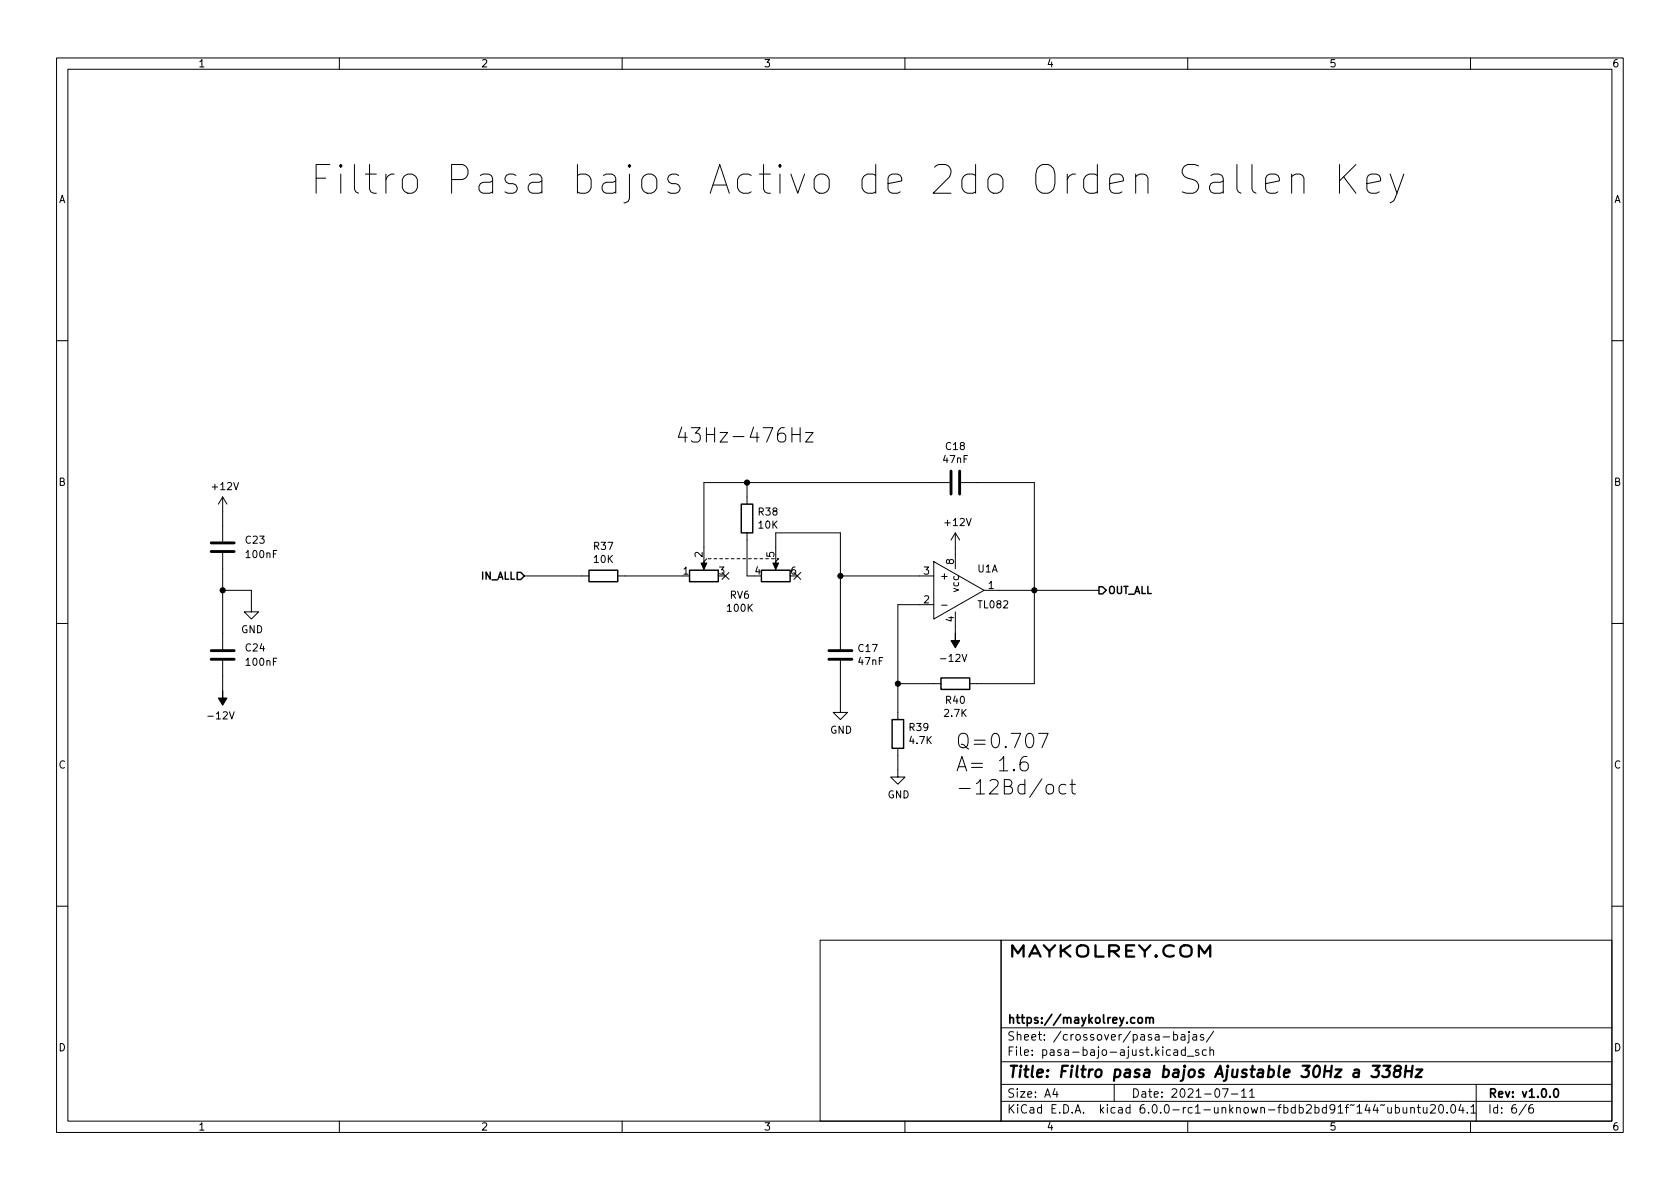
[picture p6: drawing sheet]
<svg xmlns="http://www.w3.org/2000/svg" width="297mm" height="210mm" viewBox="0 0 297 210" stroke-linecap="round" stroke-linejoin="round" font-family="sans-serif">
<g fill="none" stroke="#000" stroke-width=".18">
<path d="M10 10.2h277v190.1h-277zM12 12.2h273v186.1h-273zM60 10.2v2M110 10.2v2M160 10.2v2M210 10.2v2M260 10.2v2M214.1 31l.5-.2h1l.4 .2 .3 .5v2.7M216.3 32l-.5 .2h-1.2a1 1 0 0 0-.8 1 1 1 0 0 0 .8 1h1.2l.5-.3M218.7 29.1v4.3l.2 .5 .5 .3M221.4 29.1v4.3l.2 .5 .5 .3M223.8 32.5l2.4-.5v-.5l-.2-.5-.5-.2h-1l-.5 .2-.2 .5v1.9l.2 .5 .5 .3h1l.5-.3"/>
<path d="M228.4 31.3a1.26 1.26 0 0 1 2.2 .2v2.7M228.4 30.8v3.4M236.8 29.1v5.1M237.6 31.3l2.1 2.9M239.7 29.1l-2.9 2.9M241.7 32.5l2.4-.5v-.5l-.2-.5-.5-.2h-1l-.5 .2-.2 .5v1.9l.2 .5 .5 .3h1l.5-.3M245.8 30.8l1.2 3.4M248.2 30.8l-1.7 4.6-.7 .5M10 60.2h2M140 76.8h1.5M141.5 75.6v2.6M142.4 76.5h1.4l-1.4 1.7h1.4"/>
<path d="M285 60.2h2M39.4 87.9v7.9M39.4 97.8v17M39.4 87.9l-.8 1.2M39.4 87.9l.7 1.2M125 98.8l-.5 .5M125.2 98.8h.5M126.2 98.8h.5M127.3 98.8h.5M128.3 98.8h.5M129.3 98.8h.5M130.3 98.8h.5"/>
<path d="M131.3 98.8h.5M132.1 85.3v3.8M132.1 94.2v7.6h1.2M132.3 98.8h.5M133.3 98.8h.6M134.4 98.8h.5M137.4 98.8h.3l-.5 .5M165.1 99.3l8.9 5.1-8.9 5.1zM167.9 85.3h-43.4v15M168.9 94.2v6.4M168.9 94.2l-.8 1.3M168.9 94.2l.8 1.3"/>
<path d="M169.9 85.3h13v35.6h-11.5M10 110.2h2M39.4 104.4h5v3.8h1.3l-1.3 1.3-1.2-1.3h1.2M39.4 116.8v5.4M92.7 101.8h11.4M109.2 101.8h11.4M127.7 101.2l1.2 1.3M128.9 101.2l-1.2 1.3M137.2 100.3v-6.1h11.4v20.6M140.4 101.2l1.2 1.3M141.6 101.2l-1.2 1.3M148.6 116.8v9.2h1.3l-1.3 1.2-1.3-1.2h1.3"/>
<path d="M148.6 101.8h16.5M165.1 106.9h-6.4v20.3M166.5 107h1M168.9 108.2v3.8M174 104.4h20.3M285 110.2h2M158.7 132.3v5.1h1.3l-1.3 1.3-1.2-1.3h1.2M158.7 120.9h7.7M181.6 133.8a1.01 1.01 0 0 0-1.2 1.1v.9l.2 .4 .7 .1 .4-.2 .1-.9-.2-.3-.8-.2-.4 .5M183.6 129.7h1.7l-1.1 2.5M185.1 138.9a.69 .69 0 0 1 .7-.2 .69 .69 0 0 1 .5 .5v.7a.69 .69 0 0 1-.7 .5 .69 .69 0 0 1-.6-.5v-.7zM188.5 138.8l-.8-.1-.4 .5v.7l.2 .4 .2 .1 .8-.1"/>
<path d="M189.2 138.7h1M189.5 137.9v2.1l.2 .3 .5 .1M10 160.2h2M145 166.3h32v32h-32zM177 166.3h108v32h-108zM285 160.2h2M60 198.3v2M110 198.3v2M160 198.3v2M177 194.8h108M177 191.8h108M177 187.8h108"/>
<path d="M177 181.8h108M186.5 192.5l-.4 1h1M186.9 193v1M197 191.8v3M205.6 183.4h1.2M207.5 183l.4-.1 .3 .3v.4l-.1 .3h-.6M207.5 182.4v1.5M207.6 185.7h.5l.1 .9M208.2 186l-.5 .1a.29 .29 0 0 0-.2 .2 .29 .29 0 0 0 .2 .3h.5M208.9 183h.5l.1 .9M209.5 183.3l-.5 .1a.29 .29 0 0 0-.2 .2 .29 .29 0 0 0 .2 .3h.5M209.6 185.7l-.5-.1-.2 .3v.4l.1 .3h.6"/>
<path d="M209.6 185.1v1.5M209.9 186.8h1.2M210 198.3v2M210.2 182.9v1.3l-.3 .2M210.2 182.4v.2M210.9 183h.6l.1 .9M211.6 183.3l-.5 .1a.29 .29 0 0 0-.2 .2 .29 .29 0 0 0 .2 .3h.5M211.9 185.7l-.3-.1-.2 .2v.3l.5 .1v.4h-.5M212.8 183l-.4-.1-.2 .2 .1 .3 .5 .1v.4h-.6M213.3 185.7l-.4-.1-.3 .3v.4l.1 .3h.6M213.9 185.8l.2-.2 .4 .1 .1 .9M213.9 185.1v1.5"/>
<path d="M214.6 182.4l-1.3 1.9M216.1 192.5h1l-.6 1.5M217.7 193.5h1.2M219.5 193l.4-.5v1.5M219.5 194h.9M220.9 193l.5-.5v1.5M220.9 194h.9M245.4 195.8v1h.4l.2-.1M246 195.8v1M246.7 195.9l.4-.1 .3 .3v.4l-.1 .3h-.6M246.7 195.3v1.5M248.1 195.8v1h.4l.2-.1"/>
<path d="M248.7 195.8v1M249.4 196l.2-.2 .4 .1 .1 .9M249.4 195.8v1M250.6 195.8h.5M250.8 195.3v1.3l.3 .2M251.6 195.8l.1 1h.4l.2-.1M252.3 195.8v1M252.9 195.5l.6-.2 .2 .2 .1 .3-.9 1h.9M254.6 195.4l.1-.1a.8 .8 0 0 1 .5 .8 .8 .8 0 0 1-.5 .7 .99 .99 0 0 1-.1-1.4zM255.9 196.7v.1M256.7 195.4l.2-.1a.82 .82 0 0 1 .5 .7 .82 .82 0 0 1-.3 .8h-.1a.81 .81 0 0 1-.6-.6 .81 .81 0 0 1 .3-.8zM258.3 195.3l-.4 1h1"/>
<path d="M258.7 195.8v1M259.4 196.7v.1M260 198.3v2M260.1 195.8l.4-.5v1.5M260.1 196.8h.8M261 191.8v6.5M269.9 195.3l-1.3 1.9M271 195.3a.6 .6 0 0 0-.7 .7v.5l.1 .3h.5l.2-.1 .1-.5-.2-.2-.4-.1-.3 .3"/>
</g>
<path d="M202.6 179.9v1M201.3 180.1l.2-.2 .4 .2 .1 .5-.2 .3h-.3l-.2-.1zM202.6 180.1l.2-.2 .4 .1 .1 .9M203.3 180.1l.2-.2 .3 .1 .1 .9M274.9 192.6l.2-.1a.81 .81 0 0 1 .5 .7 .81 .81 0 0 1-.3 .8h-.1a.82 .82 0 0 1-.6-.6 .82 .82 0 0 1 .3-.8z" fill="none" stroke="#000" stroke-width=".3"/>
<path d="M242.7 188.5h1.3l-.8 .7h.3l.2 .2 .1 .2-.2 .7-.3 .2h-.5l-.3-.2M244.6 188.5h1.3l-.8 .7h.3l.2 .2 .1 .7-.2 .2-.3 .2h-.5l-.3-.2M246.9 189.3l-.3-.2a.44 .44 0 0 1 .4-.6l.6 .1 .1 .3a.66 .66 0 0 1-.8 .4 .65 .65 0 0 0-.3 1.1 .65 .65 0 0 0 .8-.1 .65 .65 0 0 0 .1-.9l-.2-.1M248.5 189.4h1.1M248.6 188.5l-.2 2M249.8 188.5l-.3 2M250.4 189.1h1.1l-1.2 1.4h1" fill="none" stroke="#000" stroke-width=".4"/>
<path d="M131.1 89.1h2v5.1h-2zM91.4 101.2h.7l.6 .6-.6 .7h-.7zM104.1 100.8h5.1v2.1h-5.1zM121.9 100.8h5.1v2.1h-5.1zM134.6 100.8h5.1v2.1h-5.1zM166.4 119.9h5v2h-5zM194.3 103.8h.6l.7 .6-.7 .6h-.6zM157.7 127.2h2.1v5.1h-2.1z" fill="none" stroke="#000" stroke-width=".25"/>
<g fill="#000" stroke="#000" stroke-width=".18">
<path d="M124 99.6h1l-.5 1.1zM136.7 99.6h1l-.5 1.1zM168.9 112v1.3h.8l-.8 1.2-.8-1.2h.8zM39.4 122.2v1.2h.7l-.7 1.3-.8-1.3h.8z"/>
<circle cx="132.1" cy="85.3" r=".46"/>
<circle cx="39.4" cy="104.4" r=".46"/>
<circle cx="148.6" cy="101.8" r=".46"/>
<circle cx="182.9" cy="104.4" r=".46"/>
<circle cx="158.7" cy="120.9" r=".46"/>
</g>
<path d="M37.3 97.5h4.1M37.3 96h4.1M168.1 83.3v4.1M169.7 83.3v4.1M37.3 116.6h4.1M37.3 115.1h4.1M146.6 116.6h4M146.6 115.1h4" fill="none" stroke="#000" stroke-width=".51"/>
<text font-size="7.1" x="54.6" y="34.4">Filtro Pasa bajos Activo de 2do Orden Sallen Key</text>
<g font-size="3.5">
<text x="119.4" y="78.3">43Hz-476Hz</text>
<text x="168.9" y="132.3">Q=0.707</text>
<text x="168.9" y="136.4">A= 1.6</text>
<text x="168.9" y="140.5">-12Bd/oct</text>
</g>
<g font-size="2.8">
<text x="178" y="169.3">MAYKOLREY.COM</text>
<text x="178" y="190.6">Title: Filtro pasa bajos Ajustable 30Hz a 338Hz</text>
</g>
<g font-size="2.1">
<text x="178" y="184">Sheet: /crossover/pasa-bajas/</text>
<text x="178" y="181">https://maykolrey.com</text>
<text x="178" y="186.7">File: pasa-bajo-ajust.kicad_sch</text>
<text x="178" y="196.9">KiCad E.D.A. kicad 6.0.0-rc1-unknown-fbdb2bd91f~144~ubuntu20.04.1</text>
<text x="178" y="194.1">Size: A4</text>
<text x="200" y="194.1">Date: 2021-07-11</text>
<text x="263" y="194.1">Rev: v1.0.0</text>
<text x="263" y="196.9">Id: 6/6</text>
</g>
<g font-size="1.8">
<text x="35" y="11.9">1</text>
<text x="85" y="11.9">2</text>
<text x="135" y="11.9">3</text>
<text x="185" y="11.9">4</text>
<text x="235" y="11.9">5</text>
<text x="285" y="11.9">6</text>
<text x="10.3" y="35.9">A</text>
<text x="285.3" y="35.9">A</text>
<text x="166.8" y="81.9">47nF</text>
<text x="167.3" y="79.6">C18</text>
<text x="10.3" y="85.9">B</text>
<text x="37.7" y="86.7">+12V</text>
<text x="285.3" y="85.9">B</text>
<text x="134.2" y="91.2">R38</text>
<text x="134.2" y="93.5">10K</text>
<text x="167.2" y="93">+12V</text>
<text x="43.5" y="96.1">C23</text>
<text x="43.6" y="98.7">100nF</text>
<text x="105.1" y="97.2">R37</text>
<text x="105.1" y="99.5">10K</text>
<text x="120.8" y="101.6">1</text>
<text x="124.2" y="98.5" transform="rotate(-90 124.2 98.5)">2</text>
<text x="127.1" y="101.6">3</text>
<text x="133.5" y="101.6">4</text>
<text x="136.9" y="98.5" transform="rotate(-90 136.9 98.5)">5</text>
<text x="139.8" y="101.6">6</text>
<text x="163.3" y="101.6">3</text>
<text x="168.7" y="99.8" transform="rotate(-90 168.7 99.8)">8</text>
<text x="172.8" y="101.2">U1A</text>
<text x="85.1" y="102.5">IN_ALL</text>
<text x="129.1" y="105.9">RV6</text>
<text x="163.3" y="106.7">2</text>
<text x="166.1" y="102.5">+</text>
<text x="169.5" y="104.5" transform="rotate(-90 169.5 104.5)">vcc</text>
<text x="173.1" y="107.6">TL082</text>
<text x="174.8" y="104.1">1</text>
<text x="195.8" y="105">OUT_ALL</text>
<text x="42.6" y="112">GND</text>
<text x="128.7" y="108.2">100K</text>
<text x="168.7" y="110" transform="rotate(-90 168.7 110)">4</text>
<text x="43.5" y="115.2">C24</text>
<text x="43.6" y="117.7">100nF</text>
<text x="151.8" y="115.3">C17</text>
<text x="151.9" y="117.6">47nF</text>
<text x="166.7" y="117">-12V</text>
<text x="167.3" y="124.5">R40</text>
<text x="37.1" y="127.2">-12V</text>
<text x="146.8" y="129.7">GND</text>
<text x="160.8" y="129.3">R39</text>
<text x="160.9" y="131.6">4.7K</text>
<text x="167" y="126.8">2.7K</text>
<text x="10.3" y="135.9">C</text>
<text x="285.3" y="135.9">C</text>
<text x="156.9" y="141.2">GND</text>
<text x="10.3" y="185.9">D</text>
<text x="285.3" y="185.9">D</text>
<text x="35" y="199.9">1</text>
<text x="85" y="199.9">2</text>
<text x="135" y="199.9">3</text>
<text x="185" y="199.9">4</text>
<text x="235" y="199.9">5</text>
<text x="285" y="199.9">6</text>
</g>
</svg>
